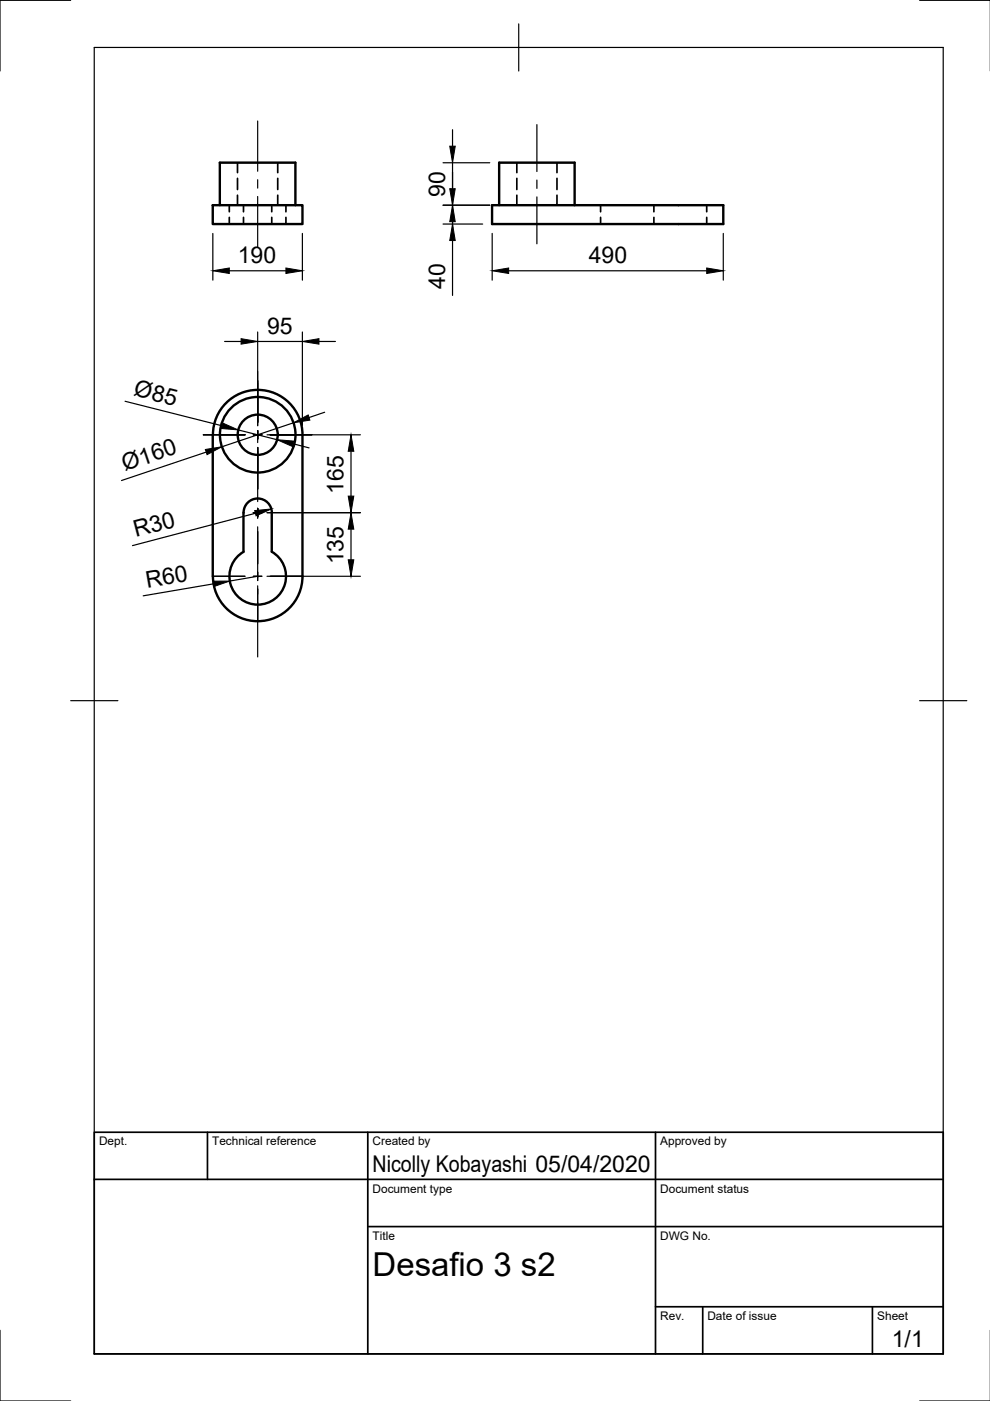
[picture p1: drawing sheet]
<svg xmlns="http://www.w3.org/2000/svg" width="210mm" height="297mm" viewBox="0 0 210 297" stroke-linecap="round" stroke-linejoin="round" font-family="sans-serif">
<!-- layer: Hidden -->
<g fill="none" stroke="#000" stroke-width=".36">
<path d="M50.4 34.5v2.1M50.4 37.8v2.4M58.9 34.5v2.1M58.9 37.8v2.4M109.6 34.5v2.1M109.6 37.8v2.4M118.1 34.5v2.1M118.1 37.8v2.4M48.6 43.5v1.4M48.6 46.1v1.4M50.4 41.4v2.1M51.6 43.5v1.4"/>
<path d="M51.6 46.1v1.4M57.6 43.5v1.4M57.6 46.1v1.4M58.9 41.4v2.1M60.6 43.5v1.4M60.6 46.1v1.4M109.6 41.4v2.1M118.1 41.4v2.1M127.3 43.5v1.4M127.3 46.1v1.4M138.6 43.5v1.4M138.6 46.1v1.4"/>
<path d="M149.8 43.5v1.4M149.8 46.1v1.4"/>
</g>
<!-- layer: Visible -->
<g fill="none" stroke="#000" stroke-width=".51">
<path d="M45.1 43.5h19v4h-19zM46.6 43.5v-9h16v9M104.3 43.5h49.1v4h-49.1zM105.8 43.5v-9h16v9M45.1 92.2v30M45.1 92.2a9.5 9.5 0 0 1 9.5-9.5 9.5 9.5 0 0 1 9.5 9.5v30a9.5 9.5 0 0 1-9.5 9.5 9.5 9.5 0 0 1-9.5-9.5M51.6 108.7v8.3a6 6 0 0 0-1.6 9 6 6 0 0 0 9.2 0 6 6 0 0 0-1.6-9v-8.3M51.6 108.7a3 3 0 0 1 3-3 3 3 0 0 1 3 3"/>
<circle cx="54.6" cy="92.2" r="4.3"/>
<circle cx="54.6" cy="92.2" r="8"/>
</g>
<!-- layer: Border -->
<path d="M15 .1h-15v15M20 10.1h180v276.9h-180zM110 5.1v10M195 .1h15M15 148.6h10M195 148.6h10M0 282.1v14.9h15M195 297h15" fill="none" stroke="#000" stroke-width=".25"/>
<!-- layer: TitleBlock -->
<path d="M20 240.1h180v46.9h-180zM20 250h180M44 240.1v9.9M78 240.1v46.9M139 240.1v46.9M78 260.1h122M139 277.1h61M149 277.1v9.9M185 277.1v9.9" fill="none" stroke="#000" stroke-width=".36"/>
<!-- layer: Center Lines -->
<g fill="none" stroke="#000" stroke-width=".25">
<path d="M54.6 25.7v10.6M54.6 38.1v1.8M113.8 26.4v10M113.8 38.2v1.7M54.6 41.7v10.6M113.8 41.7v10M54.6 78.7v11.6M43.1 92.2h8.8M53.7 92.2h1.8M54.6 91.3v2.5M54.6 94.9v11.4M57.3 92.2h8.8"/>
<path d="M53.7 108.7h1.8M54.6 107.8v2.1M54.6 111.7v11.4M45.1 122.2h6.8M53.7 122.2h1.8M54.6 124.2v15.1M57.3 122.2h6.8"/>
</g>
<!-- layer: Dimensions -->
<g fill="none" stroke="#000" stroke-width=".25">
<path d="M93.9 34.5h9.9M95.9 27.5v3.5M95.9 34.5v16M45.1 49.5v9.9M48.6 57.4h12M64.1 49.5v9.9M93.9 43.5h9.9M93.9 47.5h8.4M95.9 51v11.6M104.4 49.5v9.9M107.8 57.4h42M153.4 49.5v9.9"/>
<path d="M47.6 72.4h3.5M54.6 70.4v19.8M54.6 72.4h9.5M64.1 70.4v19.8M67.6 72.4h3.5M26.5 85.1l20.6 5.2M43.7 95.8l-17.9 6.1M50.5 91.2l8.2 2M56.6 92.2h19.8M62.1 94.1l3.4 .9M62.2 89.6l-15.2 5.1M68.8 87.4l-3.3 1.1"/>
<path d="M74.4 95.7v9.5M54.1 108.8l-26 6.9M56.6 108.7h19.8M74.4 112.2v6.5M45.3 123.8l-14.9 2.5M54.6 122.2l-5.9 1M56.6 122.2h19.8"/>
</g>
<g fill="#000" stroke="#000" stroke-width=".21">
<path d="M95.4 31h1.1l-.6 3.5zM45.1 57.4l3.5-.6v1.2zM60.6 56.8l3.5 .6-3.5 .6zM95.9 43.5l.6 3.5h-1.1zM95.4 40h1.1l-.6 3.5zM95.9 47.5l.6 3.5h-1.1zM104.4 57.4l3.4-.6v1.2zM149.8 56.8l3.6 .6-3.6 .6zM51.1 71.8l3.5 .6-3.5 .6zM64.1 72.4l3.5-.6v1.2zM43.5 95.3l3.5-.6-3.1 1.7zM47.3 89.7l3.2 1.5-3.5-.3z"/>
<path d="M58.7 93.2l3.6 .3-.3 1.2zM62.2 89.6l3.1-1.6 .4 1.1zM74.4 92.2l.6 3.5h-1.2zM54 108.3l3.5-.4-3.2 1.5zM73.8 105.2h1.2l-.6 3.5zM73.8 118.7h1.2l-.6 3.5zM74.4 108.7l.6 3.5h-1.2zM45.2 123.2h3.5l-3.3 1.2z"/>
</g>
<text font-size="7" x="79" y="270.6">Desafio 3 s2</text>
<g font-size="4.9">
<text x="94.4" y="41.7" transform="rotate(-90 94.4 41.7)">90</text>
<text x="50.4" y="55.8">190</text>
<text x="124.8" y="55.8">490</text>
<text x="94.4" y="61.2" transform="rotate(-90 94.4 61.2)">40</text>
<text x="56.6" y="70.8">95</text>
<text x="28.2" y="83.8" transform="rotate(14 28.2 83.8)">Ø85</text>
<text x="26.5" y="99.9" transform="rotate(-19 26.5 99.9)">Ø160</text>
<text x="72.9" y="104.7" transform="rotate(-90 72.9 104.7)">165</text>
<text x="28.8" y="113.9" transform="rotate(-15 28.8 113.9)">R30</text>
<text x="72.9" y="119.7" transform="rotate(-90 72.9 119.7)">135</text>
<text x="31.2" y="124.6" transform="rotate(-10 31.2 124.6)">R60</text>
<text x="79" y="248.5">Nicolly Kobayashi 05/04/2020</text>
<text x="189.1" y="285.7">1/1</text>
</g>
<g font-size="2.5">
<text x="21" y="242.9">Dept.</text>
<text x="45" y="242.9">Technical reference</text>
<text x="79" y="242.9">Created by</text>
<text x="140" y="242.9">Approved by</text>
<text x="79" y="252.8">Document type</text>
<text x="140" y="252.8">Document status</text>
<text x="79" y="262.9">Title</text>
<text x="140" y="262.9">DWG No.</text>
<text x="140" y="279.9">Rev.</text>
<text x="150" y="279.9">Date of issue</text>
<text x="186" y="279.9">Sheet</text>
</g>
</svg>
